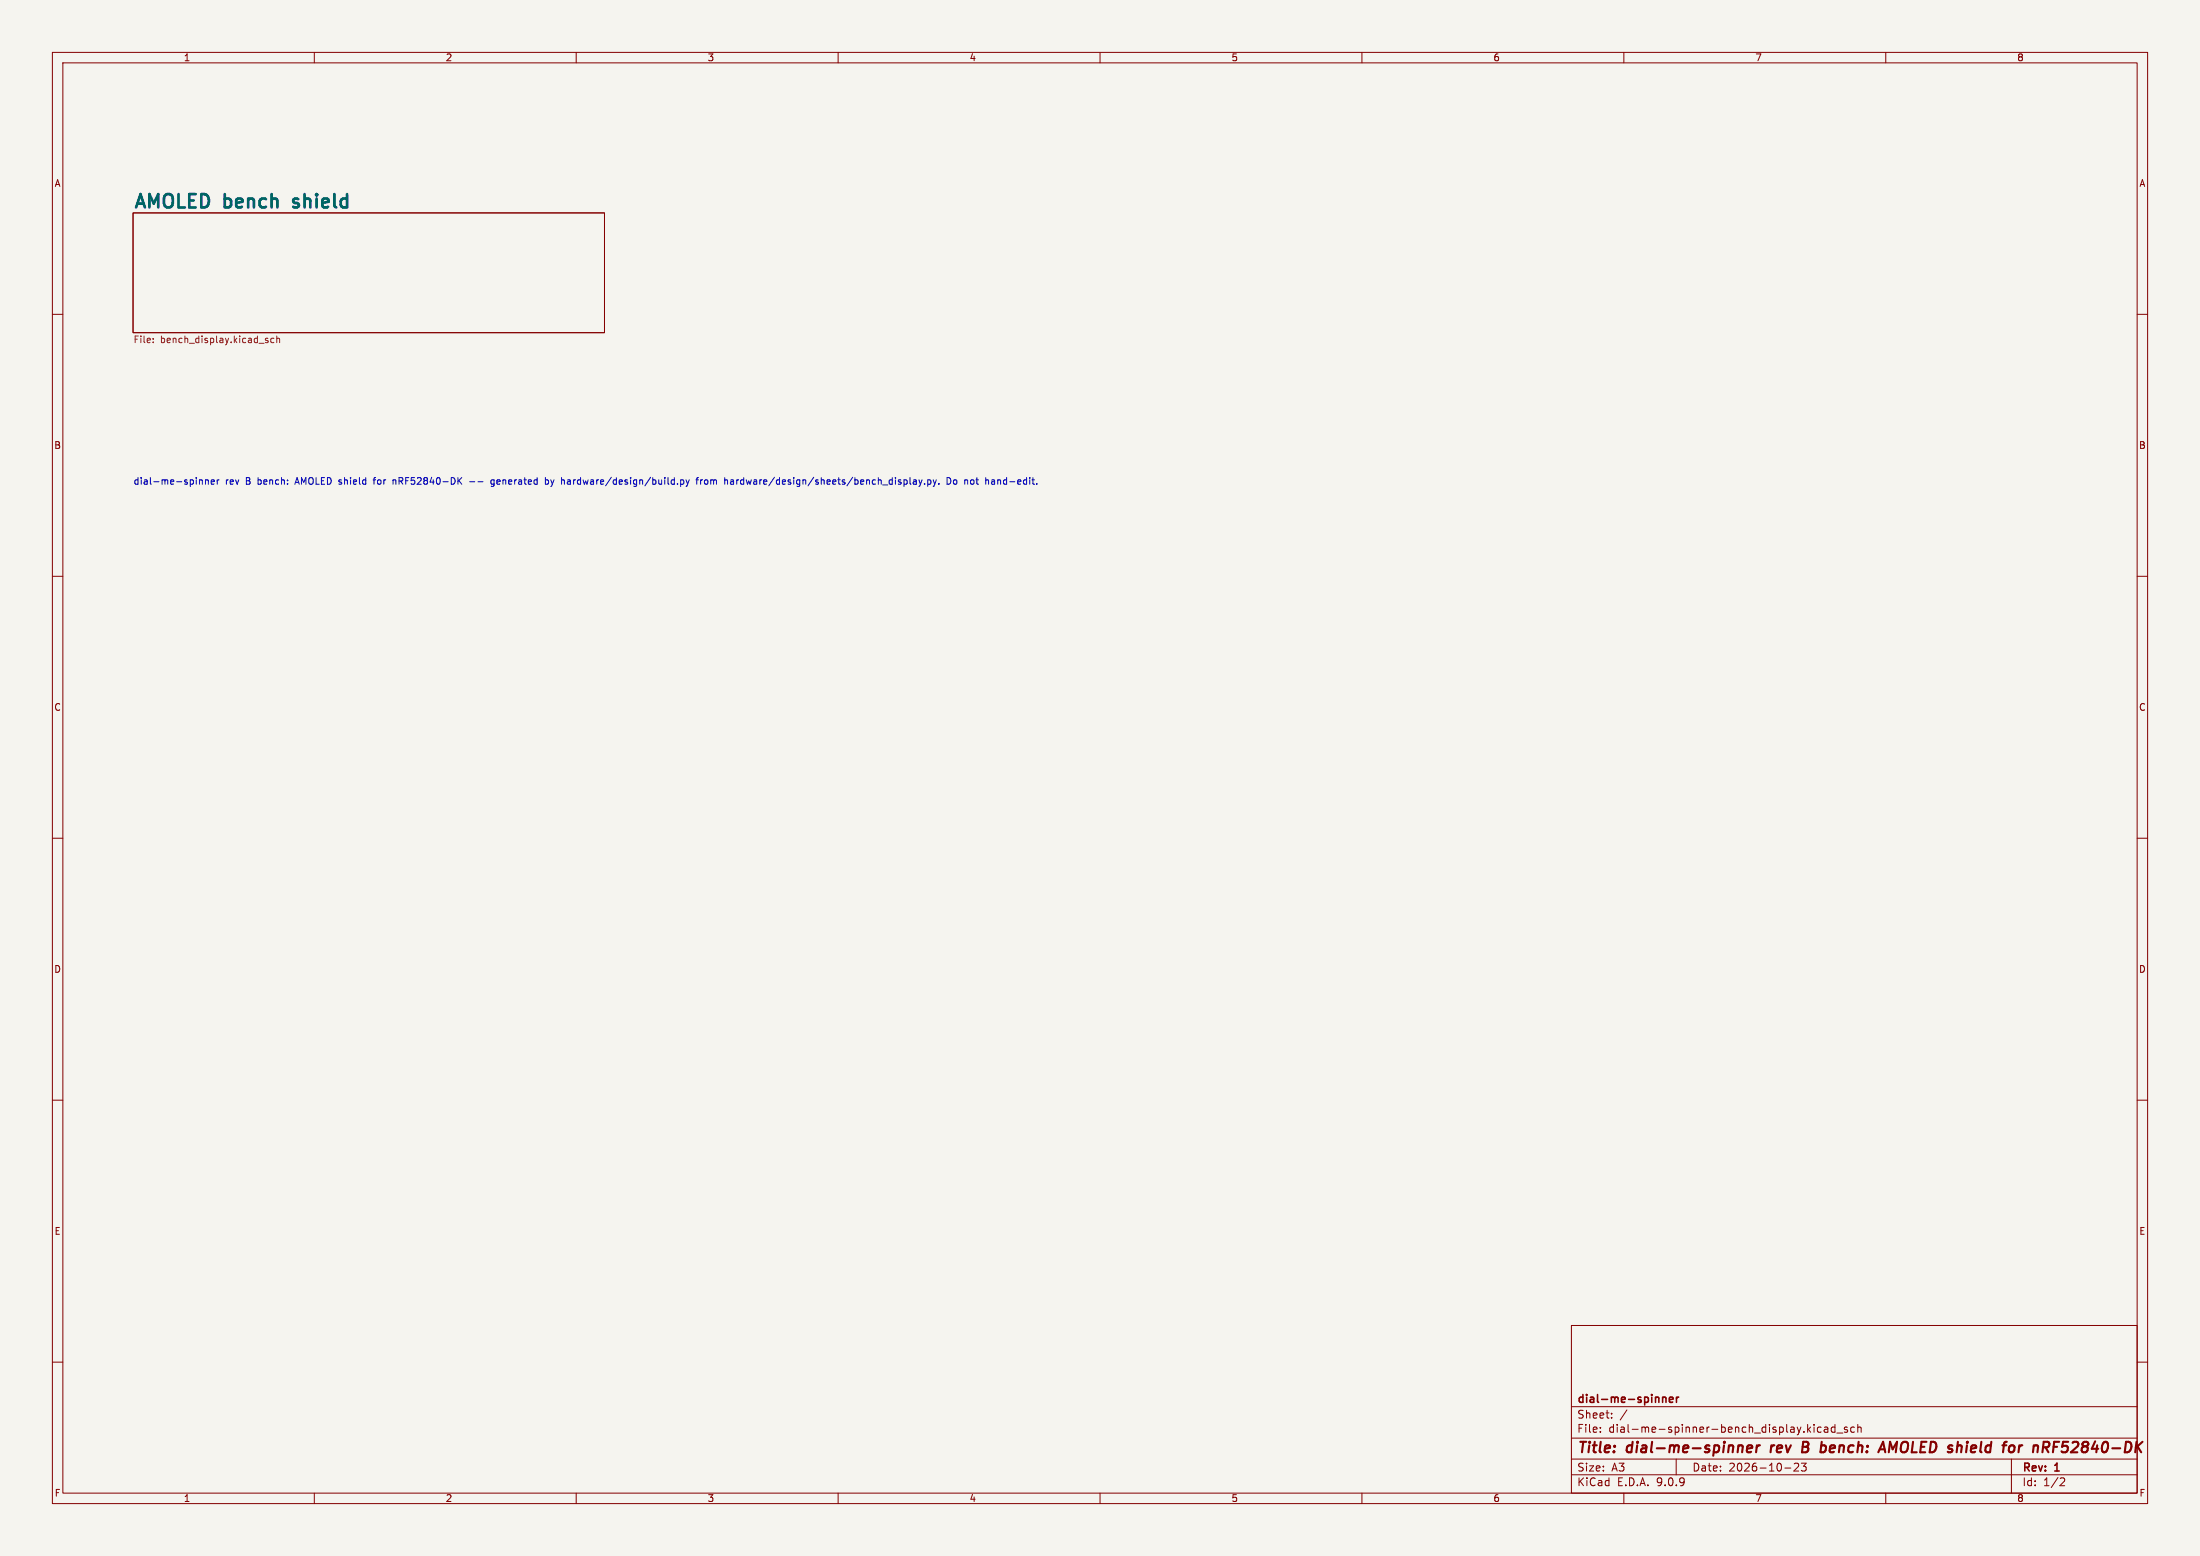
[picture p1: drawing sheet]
<svg xmlns="http://www.w3.org/2000/svg" width="420mm" height="297mm" viewBox="0 0 420 297" stroke-linecap="round" stroke-linejoin="round" font-family="sans-serif">
<path d="M0 0h420v297h-420z" fill="#f5f4ef" stroke="#f5f4ef" stroke-width=".19"/>
<g fill="none" stroke="#840000" stroke-width=".19">
<path d="M10 10h400v277h-400zM12 12h396v273h-396zM60 10v2M110 10v2M160 10v2M210 10v2M260 10v2M310 10v2M360 10v2M25.4 40.6h90v22.9h-90zM10 60h2M408 60h2"/>
<path d="M10 110h2M408 110h2M10 160h2M408 160h2M10 210h2M408 210h2M300 253h108v32h-108zM10 260h2M300 278.5h108M300 274.5h108M300 268.5h108M305.5 273.2v.2"/>
<path d="M305.5 272.5v.1M307.7 270.5v.2M307.7 269.8v.1M310.6 269.1l-1.3 1.9M320 278.5v3M342.5 279.4l.6-.1 .2 .1 .1 .3-1 1.1h1M343.9 279.3h.9l-.5 .6 .4 .1v.6l-.2 .2-.6-.2M346.3 271.9v.1M346.3 272.4v1M347.7 272.5l-.5-.1-.3 .3 .2 .6h.6M348.3 272.5h.6v.9M348.9 272.7l-.5 .1a.29 .29 0 0 0-.2 .3 .29 .29 0 0 0 .2 .3l.5-.1"/>
<path d="M350.3 272.5l-.4-.1-.3 .3 .1 .6h.6M350.3 271.9v1.5M350.7 273.5h1.1M352.7 272.5l-.4-.1-.2 .2 .1 .2 .5 .2v.3h-.6M354 272.5l-.4-.1-.3 .3 .1 .6h.6M354.7 272.5l.2-.1 .3 .1 .1 .9M354.7 271.9v1.5M384 278.5v6.5M408 260h2M60 285v2M110 285v2M160 285v2"/>
<path d="M210 285v2M260 285v2M300 281.5h108M310 285v2M340.7 280.2h1.2M360 285v2M393.5 282.1l.5 .1 .2 .3-1 1.1h1"/>
</g>
<g fill="none" stroke="#840000" stroke-width=".4">
<path d="M332.6 276v1.2M333.5 276.5l1-.2-.1-.3h-.7l-.2 .9 .2 .3 .6-.1M335.4 275.9l-.2 1.3M336 275.9l-.4 .1-.2 .3M338.2 275.9l-.2 1.3M344.1 276.2h.7M344.8 276.2l.3 .1M344.9 275.2h-.6l-.3 2 1-.1M345 276.1l-.2 .1M361.3 276.6l-.5-1.4-.2 2M385.5 275.9l-.2 1.3M386.1 275.9l-.4 .1-.2 .3"/>
<path d="M392 276.2h.7M392.2 275.2h.9"/>
</g>
<path d="M317.4 266.7v1M317.4 266.8l.2-.1 .4 .1v.9M318.7 267.2l.7-.2-.1-.2-.4-.1-.2 .2 .1 .7h.5M320 266.7v1M320.5 266.7l-.3 .1-.2 .2" fill="none" stroke="#840000" stroke-width=".3"/>
<path d="M56 39.5l.2 .1M56.1 38l-.1 .3 .1 .3" fill="none" stroke="#006464" stroke-width=".51"/>
<path d="M29.2 65.3v.1M29.2 64.6v.1M50.7 64.9l.5 .3-.1 .1-.3 .1M50.7 64.6h.4M52.3 64.6h-.4l-.2 .2 .1 .5h.5M52.8 64.7l.2-.1h.3l.1 .8M52.8 64.1v1.3" fill="none" stroke="#725600" stroke-width=".19"/>
<g fill="none" stroke="#0000c2" stroke-width=".19">
<path d="M38.1 91.6h.5v.8M39.2 91.7l.2-.1h.3l.1 .8M39.2 91.6v.8M40.3 92l.6-.1v-.3h-.4l-.2 .2 .1 .6h.5M41.5 91.6v.8M41.8 91.6l-.3 .2M71.2 91.6h.5M71.7 91.2l-.3 .1v1.1M75 91.7l.4-.1 .2 .2M75 91.6v.8M87.6 91.7l.6 .7M88.2 91.2l-.8 .7"/>
<path d="M89.7 91.9h.9M91.2 91.9h1M94.3 91.6h-.3l-.3 .2 .1 .6h.5M94.3 91.6v1l-.2 .3-.3-.1M104.1 91.6h.4l.2 .2-.1 .6h-.5M104.1 91.2v1.2M105.1 91.6l.3 .8M105.3 92.8l-.2 .1M108.7 91.6h-.3M108.8 91.9h-.3l-.2 .2 .1 .3h.4M129.3 92.3v.1M129.9 91.6h.4l.2 .2-.1 .6h-.5"/>
<path d="M129.9 91.6v1.3M131 91.6l.3 .8M131.3 92.4l-.3 .5M131.6 91.6l-.3 .8M132.8 91.6h.5M133.3 91.2l-.3 .1v1.1M133.8 91.6v.8M134.1 91.6l-.3 .2M139.5 91.6h.5v.8M140 91.9h-.4l-.2 .2 .2 .3h.4M174.4 91.6h.5v.8M174.4 92.4h.5"/>
<path d="M174.9 91.9l-.5 .1M175.4 91.6l.3 .8M175.7 92.4l-.3 .5M176 91.6l-.3 .8M176.5 92.3v.1M177.1 91.6h.4l.2 .2-.1 .6h-.5M177.1 91.6v1.3M178.1 91.6l.3 .8M178.4 92.4l-.3 .5M178.7 91.6l-.3 .8M179.2 92.3v.1M180.8 91.2a.64 .64 0 0 1 .7 .6 .64 .64 0 0 1-.7 .6z"/>
<path d="M182.1 91.6h.3l.3 .2v.4l-.3 .2h-.3l-.1-.2zM186.3 91.6h.5M190.5 91.6v.8M190.5 91.6v.1"/>
</g>
<g font-size="3.5" fill="#006464">
<text x="25.4" y="39.9">AMOLED bench</text>
<text x="57.2" y="39.9">shield</text>
</g>
<g font-size="2.8" fill="#840000">
<text x="301" y="277.9">Title:</text>
<text x="310.6" y="277.9">dial-me-spinner</text>
<text x="338.9" y="277.9">rev</text>
<text x="345.7" y="277.9">B</text>
<text x="350" y="277.9">bench:</text>
<text x="362.1" y="277.9">AMOLED shield</text>
<text x="387.3" y="277.9">for</text>
<text x="393.8" y="277.9">nRF52840-DK</text>
</g>
<g font-size="2.1" fill="#840000">
<text x="301" y="268.2">dial-me-spinner</text>
<text x="301" y="273.7">File:</text>
<text x="301" y="271">Sheet:</text>
<text x="307.1" y="273.7">dial-me-spinner-bench_display.kicad_sch</text>
<text x="301" y="281.1">Size:</text>
<text x="307.6" y="281.1">A3</text>
<text x="323" y="281.1">Date:</text>
<text x="330" y="281.1">2026-10-23</text>
<text x="386" y="281.3">Rev:</text>
<text x="392.4" y="281.3">1</text>
<text x="301" y="283.9">KiCad</text>
<text x="308.7" y="283.9">E.D.A.</text>
<text x="316.3" y="283.9">9.0.9</text>
<text x="386" y="283.9">Id:</text>
<text x="390.1" y="283.9">1/2</text>
</g>
<g font-size="1.8" fill="#840000">
<text x="35" y="11.9">1</text>
<text x="85" y="11.9">2</text>
<text x="135" y="11.9">3</text>
<text x="185" y="11.9">4</text>
<text x="235" y="11.9">5</text>
<text x="285" y="11.9">6</text>
<text x="335" y="11.9">7</text>
<text x="385" y="11.9">8</text>
<text x="10.3" y="35.9">A</text>
<text x="408.3" y="35.9">A</text>
<text x="10.3" y="85.9">B</text>
<text x="408.2" y="85.9">B</text>
<text x="10.3" y="135.9">C</text>
<text x="408.2" y="135.9">C</text>
<text x="10.3" y="185.9">D</text>
<text x="408.2" y="185.9">D</text>
<text x="10.3" y="235.9">E</text>
<text x="408.3" y="235.9">E</text>
<text x="10.3" y="285.9">F</text>
<text x="35" y="286.9">1</text>
<text x="85" y="286.9">2</text>
<text x="135" y="286.9">3</text>
<text x="185" y="286.9">4</text>
<text x="235" y="286.9">5</text>
<text x="285" y="286.9">6</text>
<text x="335" y="286.9">7</text>
<text x="385" y="286.9">8</text>
<text x="408.3" y="285.9">F</text>
</g>
<g font-size="1.8" fill="#725600">
<text x="25.4" y="65.8">File:</text>
<text x="30.6" y="65.8">bench_display.kicad_sch</text>
</g>
<g font-size="1.8" fill="#0000c2">
<text x="25.4" y="92.8">dial-me-spinner</text>
<text x="43" y="92.8">rev</text>
<text x="47" y="92.8">B</text>
<text x="49.5" y="92.8">bench:</text>
<text x="56.9" y="92.8">AMOLED shield</text>
<text x="72.2" y="92.8">for</text>
<text x="76" y="92.8">nRF52840-DK</text>
<text x="95.2" y="92.8">generated</text>
<text x="105.7" y="92.8">by</text>
<text x="109" y="92.8">hardware/design/build.py</text>
<text x="135.1" y="92.8">from</text>
<text x="140.6" y="92.8">hardware/design/sheets/bench_display.py.</text>
<text x="183.2" y="92.8">Do</text>
<text x="186.8" y="92.8">not</text>
<text x="191" y="92.8">hand-edit.</text>
</g>
</svg>
